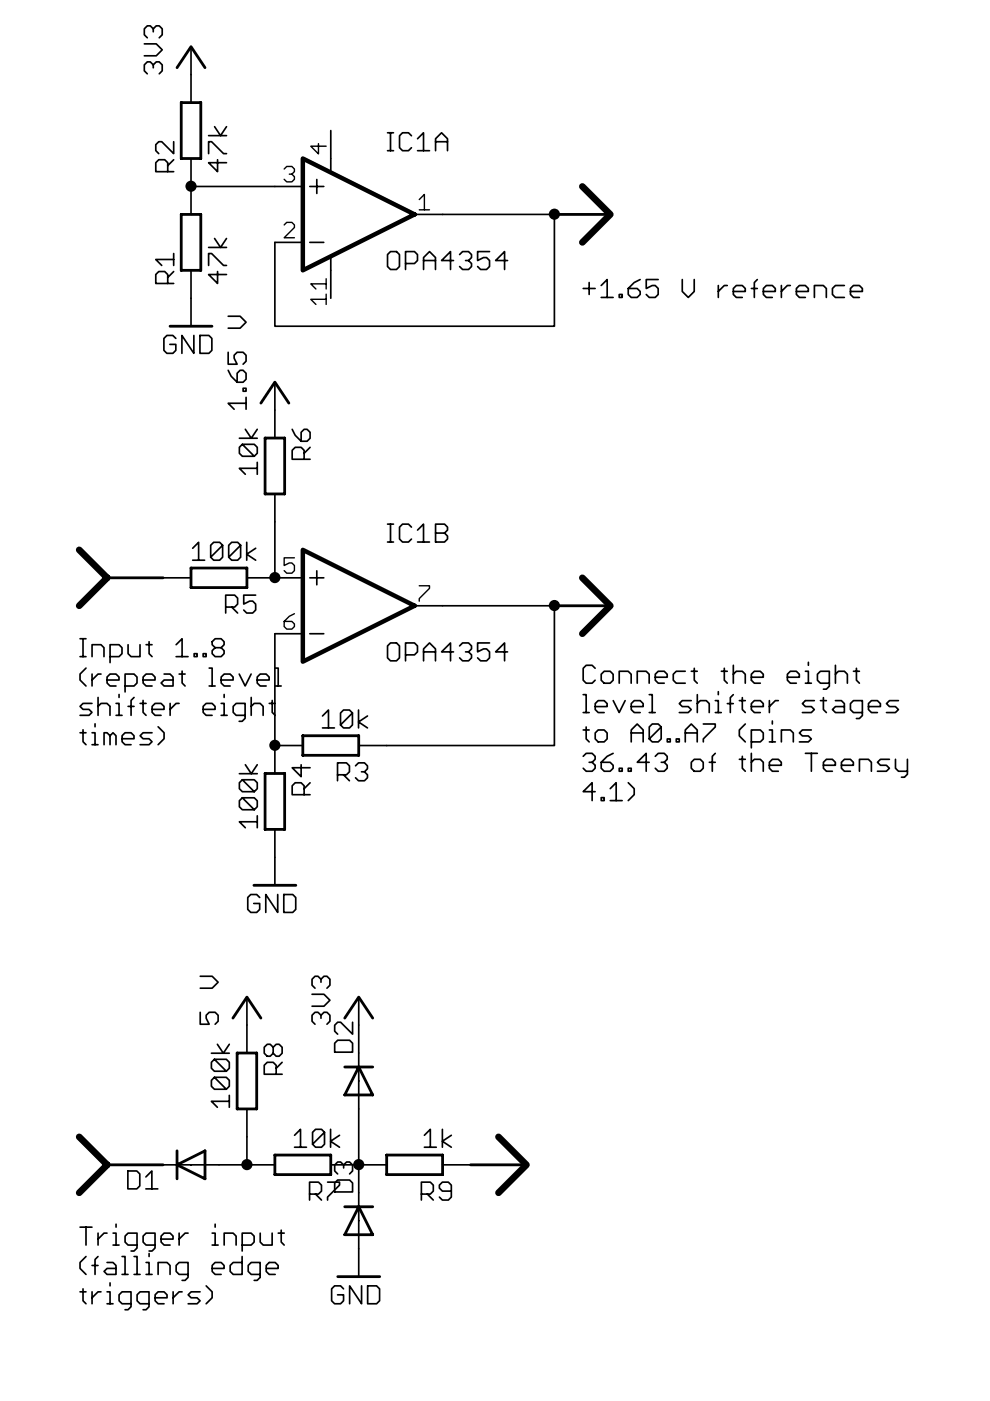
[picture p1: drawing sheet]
<?xml version="1.0" encoding="utf-8"?>
<!DOCTYPE eagle SYSTEM "eagle.dtd">
<eagle version="6.5.0">
<drawing>
<settings>
<setting alwaysvectorfont="no"/>
<setting verticaltext="up"/>
</settings>
<grid distance="0.1" unitdist="inch" unit="inch" style="lines" multiple="1" display="no" altdistance="0.01" altunitdist="inch" altunit="inch"/>
<schematic xreflabel="%F%N/%S.%C%R" xrefpart="/%S.%C%R">
<libraries>
<library name="burr-brown">
<symbols>
<symbol name="OP-AMP+-">
<wire x1="-3.81" y1="3.175" x2="-3.81" y2="1.905" width="0.1524" layer="94"/>
<wire x1="-4.445" y1="2.54" x2="-3.175" y2="2.54" width="0.1524" layer="94"/>
<wire x1="-4.445" y1="-2.54" x2="-3.175" y2="-2.54" width="0.1524" layer="94"/>
<wire x1="-2.54" y1="5.08" x2="-2.54" y2="3.8862" width="0.1524" layer="94"/>
<wire x1="-2.54" y1="-3.9116" x2="-2.54" y2="-5.08" width="0.1524" layer="94"/>
<wire x1="5.08" y1="0" x2="-5.08" y2="5.08" width="0.4064" layer="94"/>
<wire x1="-5.08" y1="5.08" x2="-5.08" y2="-5.08" width="0.4064" layer="94"/>
<wire x1="-5.08" y1="-5.08" x2="5.08" y2="0" width="0.4064" layer="94"/>
<text x="2.54" y="5.715" size="1.778" layer="95">&gt;NAME</text>
<text x="2.54" y="-5.08" size="1.778" layer="96">&gt;VALUE</text>
<text x="-1.27" y="4.445" size="0.8128" layer="93" rot="R90">V+</text>
<text x="-1.27" y="-5.715" size="0.8128" layer="93" rot="R90">V-</text>
<pin name="-IN" x="-7.62" y="-2.54" visible="pad" length="short" direction="in"/>
<pin name="+IN" x="-7.62" y="2.54" visible="pad" length="short" direction="in"/>
<pin name="OUT" x="7.62" y="0" visible="pad" length="short" direction="out" rot="R180"/>
<pin name="V+" x="-2.54" y="7.62" visible="pad" length="short" direction="pwr" rot="R270"/>
<pin name="V-" x="-2.54" y="-7.62" visible="pad" length="short" direction="pwr" rot="R90"/>
</symbol>
<symbol name="OP-AMP">
<wire x1="-3.81" y1="3.175" x2="-3.81" y2="1.905" width="0.1524" layer="94"/>
<wire x1="-4.445" y1="2.54" x2="-3.175" y2="2.54" width="0.1524" layer="94"/>
<wire x1="-4.445" y1="-2.54" x2="-3.175" y2="-2.54" width="0.1524" layer="94"/>
<wire x1="5.08" y1="0" x2="-5.08" y2="5.08" width="0.4064" layer="94"/>
<wire x1="-5.08" y1="5.08" x2="-5.08" y2="-5.08" width="0.4064" layer="94"/>
<wire x1="-5.08" y1="-5.08" x2="5.08" y2="0" width="0.4064" layer="94"/>
<text x="2.54" y="5.715" size="1.778" layer="95">&gt;NAME</text>
<text x="2.54" y="-5.08" size="1.778" layer="96">&gt;VALUE</text>
<pin name="-IN" x="-7.62" y="-2.54" visible="pad" length="short" direction="in"/>
<pin name="+IN" x="-7.62" y="2.54" visible="pad" length="short" direction="in"/>
<pin name="OUT" x="7.62" y="0" visible="pad" length="short" direction="out" rot="R180"/>
</symbol>
</symbols>
<devicesets>
<deviceset name="OPA4234" prefix="IC">
<gates>
<gate name="A" symbol="OP-AMP+-" x="-15.24" y="10.16"/>
<gate name="B" symbol="OP-AMP" x="12.7" y="10.16"/>
<gate name="C" symbol="OP-AMP" x="-15.24" y="-12.7"/>
<gate name="D" symbol="OP-AMP" x="12.7" y="-12.7"/>
</gates>
<devices>
<device name="P" package="DIL14">
<connects>
<connect gate="A" pin="+IN" pad="3"/>
<connect gate="A" pin="-IN" pad="2"/>
<connect gate="A" pin="OUT" pad="1"/>
<connect gate="A" pin="V+" pad="4"/>
<connect gate="A" pin="V-" pad="11"/>
<connect gate="B" pin="+IN" pad="5"/>
<connect gate="B" pin="-IN" pad="6"/>
<connect gate="B" pin="OUT" pad="7"/>
<connect gate="C" pin="+IN" pad="10"/>
<connect gate="C" pin="-IN" pad="9"/>
<connect gate="C" pin="OUT" pad="8"/>
<connect gate="D" pin="+IN" pad="12"/>
<connect gate="D" pin="-IN" pad="13"/>
<connect gate="D" pin="OUT" pad="14"/>
</connects>
<technologies>
<technology name="">
<attribute name="MF" value="" constant="no"/>
<attribute name="MPN" value="" constant="no"/>
<attribute name="OC_FARNELL" value="unknown" constant="no"/>
<attribute name="OC_NEWARK" value="unknown" constant="no"/>
</technology>
</technologies>
</device>
<device name="U" package="SO14">
<connects>
<connect gate="A" pin="+IN" pad="3"/>
<connect gate="A" pin="-IN" pad="2"/>
<connect gate="A" pin="OUT" pad="1"/>
<connect gate="A" pin="V+" pad="4"/>
<connect gate="A" pin="V-" pad="11"/>
<connect gate="B" pin="+IN" pad="5"/>
<connect gate="B" pin="-IN" pad="6"/>
<connect gate="B" pin="OUT" pad="7"/>
<connect gate="C" pin="+IN" pad="10"/>
<connect gate="C" pin="-IN" pad="9"/>
<connect gate="C" pin="OUT" pad="8"/>
<connect gate="D" pin="+IN" pad="12"/>
<connect gate="D" pin="-IN" pad="13"/>
<connect gate="D" pin="OUT" pad="14"/>
</connects>
<technologies>
<technology name="">
<attribute name="MF" value="TEXAS INSTRUMENTS" constant="no"/>
<attribute name="MPN" value="OPA4234U" constant="no"/>
<attribute name="OC_FARNELL" value="1207058" constant="no"/>
<attribute name="OC_NEWARK" value="75C4965" constant="no"/>
</technology>
</technologies>
</device>
</devices>
</deviceset>
</devicesets>
</library>
<library name="analog-computer">
<symbols>
<symbol name="OUTPUT_CONNECTOR_1">
<wire x1="5.08" y1="0" x2="0" y2="0" width="0.254" layer="94"/>
<wire x1="2.54" y1="2.54" x2="5.08" y2="0" width="0.6096" layer="94"/>
<wire x1="5.08" y1="0" x2="2.54" y2="-2.54" width="0.6096" layer="94"/>
<pin name="P$1" x="0" y="0" visible="off" length="point" direction="in"/>
</symbol>
<symbol name="INPUT_CONNECTOR">
<wire x1="0" y1="0" x2="5.08" y2="0" width="0.254" layer="94"/>
<wire x1="5.08" y1="0" x2="7.62" y2="2.54" width="0.6096" layer="94"/>
<wire x1="5.08" y1="0" x2="7.62" y2="-2.54" width="0.6096" layer="94"/>
<pin name="P$1" x="0" y="0" visible="off" length="point" direction="out"/>
</symbol>
</symbols>
<devicesets>
<deviceset name="OUTPUT_CONNECTOR_1">
<gates>
<gate name="G$1" symbol="OUTPUT_CONNECTOR_1" x="0" y="0"/>
</gates>
<devices>
<device name="" package="ONE_O">
<connects>
<connect gate="G$1" pin="P$1" pad="P$1"/>
</connects>
<technologies>
<technology name=""/>
</technologies>
</device>
</devices>
</deviceset>
<deviceset name="INPUT_CONNECTOR">
<gates>
<gate name="G$1" symbol="INPUT_CONNECTOR" x="0" y="0"/>
</gates>
<devices>
<device name="" package="ONE_O">
<connects>
<connect gate="G$1" pin="P$1" pad="P$1"/>
</connects>
<technologies>
<technology name=""/>
</technologies>
</device>
</devices>
</deviceset>
</devicesets>
</library>
<library name="supply1">
<symbols>
<symbol name="GND">
<wire x1="-1.905" y1="0" x2="1.905" y2="0" width="0.254" layer="94"/>
<text x="-2.54" y="-2.54" size="1.778" layer="96">&gt;VALUE</text>
<pin name="GND" x="0" y="2.54" visible="off" length="short" direction="sup" rot="R270"/>
</symbol>
<symbol name="VCC">
<wire x1="1.27" y1="-1.905" x2="0" y2="0" width="0.254" layer="94"/>
<wire x1="0" y1="0" x2="-1.27" y2="-1.905" width="0.254" layer="94"/>
<text x="-2.54" y="-2.54" size="1.778" layer="96" rot="R90">&gt;VALUE</text>
<pin name="VCC" x="0" y="-2.54" visible="off" length="short" direction="sup" rot="R90"/>
</symbol>
</symbols>
<devicesets>
<deviceset name="GND" prefix="GND">
<gates>
<gate name="1" symbol="GND" x="0" y="0"/>
</gates>
<devices>
<device name="">
<technologies>
<technology name=""/>
</technologies>
</device>
</devices>
</deviceset>
<deviceset name="VCC" prefix="P+">
<gates>
<gate name="VCC" symbol="VCC" x="0" y="0"/>
</gates>
<devices>
<device name="">
<technologies>
<technology name=""/>
</technologies>
</device>
</devices>
</deviceset>
</devicesets>
</library>
<library name="rcl">
<symbols>
<symbol name="R-EU">
<wire x1="-2.54" y1="-0.889" x2="2.54" y2="-0.889" width="0.254" layer="94"/>
<wire x1="2.54" y1="0.889" x2="-2.54" y2="0.889" width="0.254" layer="94"/>
<wire x1="2.54" y1="-0.889" x2="2.54" y2="0.889" width="0.254" layer="94"/>
<wire x1="-2.54" y1="-0.889" x2="-2.54" y2="0.889" width="0.254" layer="94"/>
<text x="-3.81" y="1.4986" size="1.778" layer="95">&gt;NAME</text>
<text x="-3.81" y="-3.302" size="1.778" layer="96">&gt;VALUE</text>
<pin name="2" x="5.08" y="0" visible="off" length="short" direction="pas" swaplevel="1" rot="R180"/>
<pin name="1" x="-5.08" y="0" visible="off" length="short" direction="pas" swaplevel="1"/>
</symbol>
</symbols>
<devicesets>
<deviceset name="R-EU_" prefix="R" uservalue="yes">
<gates>
<gate name="G$1" symbol="R-EU" x="0" y="0"/>
</gates>
<devices>
<device name="R0402" package="R0402">
<connects>
<connect gate="G$1" pin="1" pad="1"/>
<connect gate="G$1" pin="2" pad="2"/>
</connects>
<technologies>
<technology name=""/>
</technologies>
</device>
<device name="R0603" package="R0603">
<connects>
<connect gate="G$1" pin="1" pad="1"/>
<connect gate="G$1" pin="2" pad="2"/>
</connects>
<technologies>
<technology name=""/>
</technologies>
</device>
<device name="R0805" package="R0805">
<connects>
<connect gate="G$1" pin="1" pad="1"/>
<connect gate="G$1" pin="2" pad="2"/>
</connects>
<technologies>
<technology name=""/>
</technologies>
</device>
<device name="R0805W" package="R0805W">
<connects>
<connect gate="G$1" pin="1" pad="1"/>
<connect gate="G$1" pin="2" pad="2"/>
</connects>
<technologies>
<technology name=""/>
</technologies>
</device>
<device name="R1005" package="R1005">
<connects>
<connect gate="G$1" pin="1" pad="1"/>
<connect gate="G$1" pin="2" pad="2"/>
</connects>
<technologies>
<technology name=""/>
</technologies>
</device>
<device name="R1206" package="R1206">
<connects>
<connect gate="G$1" pin="1" pad="1"/>
<connect gate="G$1" pin="2" pad="2"/>
</connects>
<technologies>
<technology name=""/>
</technologies>
</device>
<device name="R1206W" package="R1206W">
<connects>
<connect gate="G$1" pin="1" pad="1"/>
<connect gate="G$1" pin="2" pad="2"/>
</connects>
<technologies>
<technology name=""/>
</technologies>
</device>
<device name="R1210" package="R1210">
<connects>
<connect gate="G$1" pin="1" pad="1"/>
<connect gate="G$1" pin="2" pad="2"/>
</connects>
<technologies>
<technology name=""/>
</technologies>
</device>
<device name="R1210W" package="R1210W">
<connects>
<connect gate="G$1" pin="1" pad="1"/>
<connect gate="G$1" pin="2" pad="2"/>
</connects>
<technologies>
<technology name=""/>
</technologies>
</device>
<device name="R2010" package="R2010">
<connects>
<connect gate="G$1" pin="1" pad="1"/>
<connect gate="G$1" pin="2" pad="2"/>
</connects>
<technologies>
<technology name=""/>
</technologies>
</device>
<device name="R2010W" package="R2010W">
<connects>
<connect gate="G$1" pin="1" pad="1"/>
<connect gate="G$1" pin="2" pad="2"/>
</connects>
<technologies>
<technology name=""/>
</technologies>
</device>
<device name="R2012" package="R2012">
<connects>
<connect gate="G$1" pin="1" pad="1"/>
<connect gate="G$1" pin="2" pad="2"/>
</connects>
<technologies>
<technology name=""/>
</technologies>
</device>
<device name="R2012W" package="R2012W">
<connects>
<connect gate="G$1" pin="1" pad="1"/>
<connect gate="G$1" pin="2" pad="2"/>
</connects>
<technologies>
<technology name=""/>
</technologies>
</device>
<device name="R2512" package="R2512">
<connects>
<connect gate="G$1" pin="1" pad="1"/>
<connect gate="G$1" pin="2" pad="2"/>
</connects>
<technologies>
<technology name=""/>
</technologies>
</device>
<device name="R2512W" package="R2512W">
<connects>
<connect gate="G$1" pin="1" pad="1"/>
<connect gate="G$1" pin="2" pad="2"/>
</connects>
<technologies>
<technology name=""/>
</technologies>
</device>
<device name="R3216" package="R3216">
<connects>
<connect gate="G$1" pin="1" pad="1"/>
<connect gate="G$1" pin="2" pad="2"/>
</connects>
<technologies>
<technology name=""/>
</technologies>
</device>
<device name="R3216W" package="R3216W">
<connects>
<connect gate="G$1" pin="1" pad="1"/>
<connect gate="G$1" pin="2" pad="2"/>
</connects>
<technologies>
<technology name=""/>
</technologies>
</device>
<device name="R3225" package="R3225">
<connects>
<connect gate="G$1" pin="1" pad="1"/>
<connect gate="G$1" pin="2" pad="2"/>
</connects>
<technologies>
<technology name=""/>
</technologies>
</device>
<device name="R3225W" package="R3225W">
<connects>
<connect gate="G$1" pin="1" pad="1"/>
<connect gate="G$1" pin="2" pad="2"/>
</connects>
<technologies>
<technology name=""/>
</technologies>
</device>
<device name="R5025" package="R5025">
<connects>
<connect gate="G$1" pin="1" pad="1"/>
<connect gate="G$1" pin="2" pad="2"/>
</connects>
<technologies>
<technology name=""/>
</technologies>
</device>
<device name="R5025W" package="R5025W">
<connects>
<connect gate="G$1" pin="1" pad="1"/>
<connect gate="G$1" pin="2" pad="2"/>
</connects>
<technologies>
<technology name=""/>
</technologies>
</device>
<device name="R6332" package="R6332">
<connects>
<connect gate="G$1" pin="1" pad="1"/>
<connect gate="G$1" pin="2" pad="2"/>
</connects>
<technologies>
<technology name=""/>
</technologies>
</device>
<device name="R6332W" package="R6332W">
<connects>
<connect gate="G$1" pin="1" pad="1"/>
<connect gate="G$1" pin="2" pad="2"/>
</connects>
<technologies>
<technology name=""/>
</technologies>
</device>
<device name="M0805" package="M0805">
<connects>
<connect gate="G$1" pin="1" pad="1"/>
<connect gate="G$1" pin="2" pad="2"/>
</connects>
<technologies>
<technology name=""/>
</technologies>
</device>
<device name="M1206" package="M1206">
<connects>
<connect gate="G$1" pin="1" pad="1"/>
<connect gate="G$1" pin="2" pad="2"/>
</connects>
<technologies>
<technology name=""/>
</technologies>
</device>
<device name="M1406" package="M1406">
<connects>
<connect gate="G$1" pin="1" pad="1"/>
<connect gate="G$1" pin="2" pad="2"/>
</connects>
<technologies>
<technology name=""/>
</technologies>
</device>
<device name="M2012" package="M2012">
<connects>
<connect gate="G$1" pin="1" pad="1"/>
<connect gate="G$1" pin="2" pad="2"/>
</connects>
<technologies>
<technology name=""/>
</technologies>
</device>
<device name="M2309" package="M2309">
<connects>
<connect gate="G$1" pin="1" pad="1"/>
<connect gate="G$1" pin="2" pad="2"/>
</connects>
<technologies>
<technology name=""/>
</technologies>
</device>
<device name="M3216" package="M3216">
<connects>
<connect gate="G$1" pin="1" pad="1"/>
<connect gate="G$1" pin="2" pad="2"/>
</connects>
<technologies>
<technology name=""/>
</technologies>
</device>
<device name="M3516" package="M3516">
<connects>
<connect gate="G$1" pin="1" pad="1"/>
<connect gate="G$1" pin="2" pad="2"/>
</connects>
<technologies>
<technology name=""/>
</technologies>
</device>
<device name="M5923" package="M5923">
<connects>
<connect gate="G$1" pin="1" pad="1"/>
<connect gate="G$1" pin="2" pad="2"/>
</connects>
<technologies>
<technology name=""/>
</technologies>
</device>
<device name="0204/5" package="0204/5">
<connects>
<connect gate="G$1" pin="1" pad="1"/>
<connect gate="G$1" pin="2" pad="2"/>
</connects>
<technologies>
<technology name=""/>
</technologies>
</device>
<device name="0204/7" package="0204/7">
<connects>
<connect gate="G$1" pin="1" pad="1"/>
<connect gate="G$1" pin="2" pad="2"/>
</connects>
<technologies>
<technology name=""/>
</technologies>
</device>
<device name="0204/2V" package="0204V">
<connects>
<connect gate="G$1" pin="1" pad="1"/>
<connect gate="G$1" pin="2" pad="2"/>
</connects>
<technologies>
<technology name=""/>
</technologies>
</device>
<device name="0207/10" package="0207/10">
<connects>
<connect gate="G$1" pin="1" pad="1"/>
<connect gate="G$1" pin="2" pad="2"/>
</connects>
<technologies>
<technology name=""/>
</technologies>
</device>
<device name="0207/12" package="0207/12">
<connects>
<connect gate="G$1" pin="1" pad="1"/>
<connect gate="G$1" pin="2" pad="2"/>
</connects>
<technologies>
<technology name=""/>
</technologies>
</device>
<device name="0207/15" package="0207/15">
<connects>
<connect gate="G$1" pin="1" pad="1"/>
<connect gate="G$1" pin="2" pad="2"/>
</connects>
<technologies>
<technology name=""/>
</technologies>
</device>
<device name="0207/2V" package="0207/2V">
<connects>
<connect gate="G$1" pin="1" pad="1"/>
<connect gate="G$1" pin="2" pad="2"/>
</connects>
<technologies>
<technology name=""/>
</technologies>
</device>
<device name="0207/5V" package="0207/5V">
<connects>
<connect gate="G$1" pin="1" pad="1"/>
<connect gate="G$1" pin="2" pad="2"/>
</connects>
<technologies>
<technology name=""/>
</technologies>
</device>
<device name="0207/7" package="0207/7">
<connects>
<connect gate="G$1" pin="1" pad="1"/>
<connect gate="G$1" pin="2" pad="2"/>
</connects>
<technologies>
<technology name=""/>
</technologies>
</device>
<device name="0309/10" package="0309/10">
<connects>
<connect gate="G$1" pin="1" pad="1"/>
<connect gate="G$1" pin="2" pad="2"/>
</connects>
<technologies>
<technology name=""/>
</technologies>
</device>
<device name="0309/12" package="0309/12">
<connects>
<connect gate="G$1" pin="1" pad="1"/>
<connect gate="G$1" pin="2" pad="2"/>
</connects>
<technologies>
<technology name=""/>
</technologies>
</device>
<device name="0309/V" package="0309V">
<connects>
<connect gate="G$1" pin="1" pad="1"/>
<connect gate="G$1" pin="2" pad="2"/>
</connects>
<technologies>
<technology name=""/>
</technologies>
</device>
<device name="0411/12" package="0411/12">
<connects>
<connect gate="G$1" pin="1" pad="1"/>
<connect gate="G$1" pin="2" pad="2"/>
</connects>
<technologies>
<technology name=""/>
</technologies>
</device>
<device name="0411/15" package="0411/15">
<connects>
<connect gate="G$1" pin="1" pad="1"/>
<connect gate="G$1" pin="2" pad="2"/>
</connects>
<technologies>
<technology name=""/>
</technologies>
</device>
<device name="0411/3V" package="0411V">
<connects>
<connect gate="G$1" pin="1" pad="1"/>
<connect gate="G$1" pin="2" pad="2"/>
</connects>
<technologies>
<technology name=""/>
</technologies>
</device>
<device name="0414/15" package="0414/15">
<connects>
<connect gate="G$1" pin="1" pad="1"/>
<connect gate="G$1" pin="2" pad="2"/>
</connects>
<technologies>
<technology name=""/>
</technologies>
</device>
<device name="0414/5V" package="0414V">
<connects>
<connect gate="G$1" pin="1" pad="1"/>
<connect gate="G$1" pin="2" pad="2"/>
</connects>
<technologies>
<technology name=""/>
</technologies>
</device>
<device name="0617/17" package="0617/17">
<connects>
<connect gate="G$1" pin="1" pad="1"/>
<connect gate="G$1" pin="2" pad="2"/>
</connects>
<technologies>
<technology name=""/>
</technologies>
</device>
<device name="0617/22" package="0617/22">
<connects>
<connect gate="G$1" pin="1" pad="1"/>
<connect gate="G$1" pin="2" pad="2"/>
</connects>
<technologies>
<technology name=""/>
</technologies>
</device>
<device name="0617/5V" package="0617V">
<connects>
<connect gate="G$1" pin="1" pad="1"/>
<connect gate="G$1" pin="2" pad="2"/>
</connects>
<technologies>
<technology name=""/>
</technologies>
</device>
<device name="0922/22" package="0922/22">
<connects>
<connect gate="G$1" pin="1" pad="1"/>
<connect gate="G$1" pin="2" pad="2"/>
</connects>
<technologies>
<technology name=""/>
</technologies>
</device>
<device name="0613/5V" package="P0613V">
<connects>
<connect gate="G$1" pin="1" pad="1"/>
<connect gate="G$1" pin="2" pad="2"/>
</connects>
<technologies>
<technology name=""/>
</technologies>
</device>
<device name="0613/15" package="P0613/15">
<connects>
<connect gate="G$1" pin="1" pad="1"/>
<connect gate="G$1" pin="2" pad="2"/>
</connects>
<technologies>
<technology name=""/>
</technologies>
</device>
<device name="0817/22" package="P0817/22">
<connects>
<connect gate="G$1" pin="1" pad="1"/>
<connect gate="G$1" pin="2" pad="2"/>
</connects>
<technologies>
<technology name=""/>
</technologies>
</device>
<device name="0817/7V" package="P0817V">
<connects>
<connect gate="G$1" pin="1" pad="1"/>
<connect gate="G$1" pin="2" pad="2"/>
</connects>
<technologies>
<technology name=""/>
</technologies>
</device>
<device name="V234/12" package="V234/12">
<connects>
<connect gate="G$1" pin="1" pad="1"/>
<connect gate="G$1" pin="2" pad="2"/>
</connects>
<technologies>
<technology name=""/>
</technologies>
</device>
<device name="V235/17" package="V235/17">
<connects>
<connect gate="G$1" pin="1" pad="1"/>
<connect gate="G$1" pin="2" pad="2"/>
</connects>
<technologies>
<technology name=""/>
</technologies>
</device>
<device name="V526-0" package="V526-0">
<connects>
<connect gate="G$1" pin="1" pad="1"/>
<connect gate="G$1" pin="2" pad="2"/>
</connects>
<technologies>
<technology name=""/>
</technologies>
</device>
<device name="MELF0102R" package="MINI_MELF-0102R">
<connects>
<connect gate="G$1" pin="1" pad="1"/>
<connect gate="G$1" pin="2" pad="2"/>
</connects>
<technologies>
<technology name=""/>
</technologies>
</device>
<device name="MELF0102W" package="MINI_MELF-0102W">
<connects>
<connect gate="G$1" pin="1" pad="1"/>
<connect gate="G$1" pin="2" pad="2"/>
</connects>
<technologies>
<technology name=""/>
</technologies>
</device>
<device name="MELF0204R" package="MINI_MELF-0204R">
<connects>
<connect gate="G$1" pin="1" pad="1"/>
<connect gate="G$1" pin="2" pad="2"/>
</connects>
<technologies>
<technology name=""/>
</technologies>
</device>
<device name="MELF0204W" package="MINI_MELF-0204W">
<connects>
<connect gate="G$1" pin="1" pad="1"/>
<connect gate="G$1" pin="2" pad="2"/>
</connects>
<technologies>
<technology name=""/>
</technologies>
</device>
<device name="MELF0207R" package="MINI_MELF-0207R">
<connects>
<connect gate="G$1" pin="1" pad="1"/>
<connect gate="G$1" pin="2" pad="2"/>
</connects>
<technologies>
<technology name=""/>
</technologies>
</device>
<device name="MELF0207W" package="MINI_MELF-0207W">
<connects>
<connect gate="G$1" pin="1" pad="1"/>
<connect gate="G$1" pin="2" pad="2"/>
</connects>
<technologies>
<technology name=""/>
</technologies>
</device>
<device name="0922V" package="0922V">
<connects>
<connect gate="G$1" pin="1" pad="1"/>
<connect gate="G$1" pin="2" pad="2"/>
</connects>
<technologies>
<technology name=""/>
</technologies>
</device>
<device name="RDH/15" package="RDH/15">
<connects>
<connect gate="G$1" pin="1" pad="1"/>
<connect gate="G$1" pin="2" pad="2"/>
</connects>
<technologies>
<technology name=""/>
</technologies>
</device>
<device name="MELF0102AX" package="MINI_MELF-0102AX">
<connects>
<connect gate="G$1" pin="1" pad="1"/>
<connect gate="G$1" pin="2" pad="2"/>
</connects>
<technologies>
<technology name=""/>
</technologies>
</device>
<device name="R0201" package="R0201">
<connects>
<connect gate="G$1" pin="1" pad="1"/>
<connect gate="G$1" pin="2" pad="2"/>
</connects>
<technologies>
<technology name=""/>
</technologies>
</device>
<device name="VTA52" package="VTA52">
<connects>
<connect gate="G$1" pin="1" pad="1"/>
<connect gate="G$1" pin="2" pad="2"/>
</connects>
<technologies>
<technology name=""/>
</technologies>
</device>
<device name="VTA53" package="VTA53">
<connects>
<connect gate="G$1" pin="1" pad="1"/>
<connect gate="G$1" pin="2" pad="2"/>
</connects>
<technologies>
<technology name=""/>
</technologies>
</device>
<device name="VTA54" package="VTA54">
<connects>
<connect gate="G$1" pin="1" pad="1"/>
<connect gate="G$1" pin="2" pad="2"/>
</connects>
<technologies>
<technology name=""/>
</technologies>
</device>
<device name="VTA55" package="VTA55">
<connects>
<connect gate="G$1" pin="1" pad="1"/>
<connect gate="G$1" pin="2" pad="2"/>
</connects>
<technologies>
<technology name=""/>
</technologies>
</device>
<device name="VTA56" package="VTA56">
<connects>
<connect gate="G$1" pin="1" pad="1"/>
<connect gate="G$1" pin="2" pad="2"/>
</connects>
<technologies>
<technology name=""/>
</technologies>
</device>
<device name="VMTA55" package="VMTA55">
<connects>
<connect gate="G$1" pin="1" pad="1"/>
<connect gate="G$1" pin="2" pad="2"/>
</connects>
<technologies>
<technology name=""/>
</technologies>
</device>
<device name="VMTB60" package="VMTB60">
<connects>
<connect gate="G$1" pin="1" pad="1"/>
<connect gate="G$1" pin="2" pad="2"/>
</connects>
<technologies>
<technology name=""/>
</technologies>
</device>
<device name="R4527" package="R4527">
<connects>
<connect gate="G$1" pin="1" pad="1"/>
<connect gate="G$1" pin="2" pad="2"/>
</connects>
<technologies>
<technology name=""/>
</technologies>
</device>
<device name="WSC0001" package="WSC0001">
<connects>
<connect gate="G$1" pin="1" pad="1"/>
<connect gate="G$1" pin="2" pad="2"/>
</connects>
<technologies>
<technology name=""/>
</technologies>
</device>
<device name="WSC0002" package="WSC0002">
<connects>
<connect gate="G$1" pin="1" pad="1"/>
<connect gate="G$1" pin="2" pad="2"/>
</connects>
<technologies>
<technology name=""/>
</technologies>
</device>
<device name="WSC01/2" package="WSC01/2">
<connects>
<connect gate="G$1" pin="1" pad="1"/>
<connect gate="G$1" pin="2" pad="2"/>
</connects>
<technologies>
<technology name=""/>
</technologies>
</device>
<device name="WSC2515" package="WSC2515">
<connects>
<connect gate="G$1" pin="1" pad="1"/>
<connect gate="G$1" pin="2" pad="2"/>
</connects>
<technologies>
<technology name=""/>
</technologies>
</device>
<device name="WSC4527" package="WSC4527">
<connects>
<connect gate="G$1" pin="1" pad="1"/>
<connect gate="G$1" pin="2" pad="2"/>
</connects>
<technologies>
<technology name=""/>
</technologies>
</device>
<device name="WSC6927" package="WSC6927">
<connects>
<connect gate="G$1" pin="1" pad="1"/>
<connect gate="G$1" pin="2" pad="2"/>
</connects>
<technologies>
<technology name=""/>
</technologies>
</device>
<device name="R1218" package="R1218">
<connects>
<connect gate="G$1" pin="1" pad="1"/>
<connect gate="G$1" pin="2" pad="2"/>
</connects>
<technologies>
<technology name=""/>
</technologies>
</device>
<device name="1812X7R" package="1812X7R">
<connects>
<connect gate="G$1" pin="1" pad="1"/>
<connect gate="G$1" pin="2" pad="2"/>
</connects>
<technologies>
<technology name=""/>
</technologies>
</device>
</devices>
</deviceset>
</devicesets>
</library>
<library name="diode">
<symbols>
<symbol name="D">
<wire x1="-1.27" y1="-1.27" x2="1.27" y2="0" width="0.254" layer="94"/>
<wire x1="1.27" y1="0" x2="-1.27" y2="1.27" width="0.254" layer="94"/>
<wire x1="1.27" y1="1.27" x2="1.27" y2="0" width="0.254" layer="94"/>
<wire x1="-1.27" y1="1.27" x2="-1.27" y2="-1.27" width="0.254" layer="94"/>
<wire x1="1.27" y1="0" x2="1.27" y2="-1.27" width="0.254" layer="94"/>
<text x="2.54" y="0.4826" size="1.778" layer="95">&gt;NAME</text>
<text x="2.54" y="-2.3114" size="1.778" layer="96">&gt;VALUE</text>
<pin name="A" x="-2.54" y="0" visible="off" length="short" direction="pas"/>
<pin name="C" x="2.54" y="0" visible="off" length="short" direction="pas" rot="R180"/>
</symbol>
</symbols>
<devicesets>
<deviceset name="1N4148" prefix="D">
<gates>
<gate name="G$1" symbol="D" x="0" y="0"/>
</gates>
<devices>
<device name="DO35-10" package="DO35-10">
<connects>
<connect gate="G$1" pin="A" pad="A"/>
<connect gate="G$1" pin="C" pad="C"/>
</connects>
<technologies>
<technology name=""/>
</technologies>
</device>
<device name="DO35-7" package="DO35-7">
<connects>
<connect gate="G$1" pin="A" pad="A"/>
<connect gate="G$1" pin="C" pad="C"/>
</connects>
<technologies>
<technology name=""/>
</technologies>
</device>
</devices>
</deviceset>
</devicesets>
</library>
</libraries>
<attributes>
</attributes>
<variantdefs>
</variantdefs>
<classes>
<class number="0" name="default" width="0" drill="0">
</class>
</classes>
<parts>
<part name="IC1" library="burr-brown" deviceset="OPA4234" device="U" value="OPA4354"/>
<part name="U$1" library="analog-computer" deviceset="OUTPUT_CONNECTOR_1" device=""/>
<part name="GND1" library="supply1" deviceset="GND" device=""/>
<part name="P+1" library="supply1" deviceset="VCC" device="" value="3V3"/>
<part name="U$2" library="analog-computer" deviceset="OUTPUT_CONNECTOR_1" device=""/>
<part name="R2" library="rcl" deviceset="R-EU_" device="0204/2V" value="47k"/>
<part name="R1" library="rcl" deviceset="R-EU_" device="0204/2V" value="47k"/>
<part name="R3" library="rcl" deviceset="R-EU_" device="0204/2V" value="10k"/>
<part name="R4" library="rcl" deviceset="R-EU_" device="0204/2V" value="100k"/>
<part name="GND2" library="supply1" deviceset="GND" device=""/>
<part name="R5" library="rcl" deviceset="R-EU_" device="0204/2V" value="100k"/>
<part name="R6" library="rcl" deviceset="R-EU_" device="0204/2V" value="10k"/>
<part name="P+2" library="supply1" deviceset="VCC" device="" value="1.65 V"/>
<part name="U$3" library="analog-computer" deviceset="INPUT_CONNECTOR" device=""/>
<part name="U$4" library="analog-computer" deviceset="INPUT_CONNECTOR" device=""/>
<part name="D1" library="diode" deviceset="1N4148" device="DO35-7" value=""/>
<part name="R7" library="rcl" deviceset="R-EU_" device="0204/2V" value="10k"/>
<part name="R8" library="rcl" deviceset="R-EU_" device="0204/2V" value="100k"/>
<part name="P+3" library="supply1" deviceset="VCC" device="" value="5 V"/>
<part name="D2" library="diode" deviceset="1N4148" device="DO35-7" value=""/>
<part name="D3" library="diode" deviceset="1N4148" device="DO35-7" value=""/>
<part name="GND3" library="supply1" deviceset="GND" device=""/>
<part name="P+4" library="supply1" deviceset="VCC" device="" value="3V3"/>
<part name="R9" library="rcl" deviceset="R-EU_" device="0204/2V" value="1k"/>
<part name="U$5" library="analog-computer" deviceset="OUTPUT_CONNECTOR_1" device=""/>
</parts>
<sheets>
<sheet>
<plain>
<text x="48.26" y="68.58" size="1.778" layer="91">+1.65 V reference</text>
<text x="2.54" y="27.94" size="1.778" layer="91">Input 1..8
(repeat level
shifter eight
times)</text>
<text x="2.54" y="-22.86" size="1.778" layer="91">Trigger input
(falling edge
triggers)</text>
<text x="48.26" y="22.86" size="1.778" layer="91">Connect the eight 
level shifter stages
to A0..A7 (pins
36..43 of the Teensy 
4.1)</text>
</plain>
<instances>
<instance part="IC1" gate="A" x="27.94" y="76.2"/>
<instance part="IC1" gate="B" x="27.94" y="40.64"/>
<instance part="U$1" gate="G$1" x="45.72" y="76.2"/>
<instance part="GND1" gate="1" x="12.7" y="66.04"/>
<instance part="P+1" gate="VCC" x="12.7" y="91.44"/>
<instance part="U$2" gate="G$1" x="45.72" y="40.64"/>
<instance part="R2" gate="G$1" x="12.7" y="83.82" rot="R90"/>
<instance part="R1" gate="G$1" x="12.7" y="73.66" rot="R90"/>
<instance part="R3" gate="G$1" x="25.4" y="27.94" rot="R180"/>
<instance part="R4" gate="G$1" x="20.32" y="22.86" rot="R270"/>
<instance part="GND2" gate="1" x="20.32" y="15.24"/>
<instance part="R5" gate="G$1" x="15.24" y="43.18" rot="R180"/>
<instance part="R6" gate="G$1" x="20.32" y="53.34" rot="R270"/>
<instance part="P+2" gate="VCC" x="20.32" y="60.96"/>
<instance part="U$3" gate="G$1" x="10.16" y="43.18" rot="R180"/>
<instance part="U$4" gate="G$1" x="10.16" y="-10.16" rot="R180"/>
<instance part="D1" gate="G$1" x="12.7" y="-10.16" rot="R180"/>
<instance part="R7" gate="G$1" x="22.86" y="-10.16" rot="R180"/>
<instance part="R8" gate="G$1" x="17.78" y="-2.54" rot="R270"/>
<instance part="P+3" gate="VCC" x="17.78" y="5.08"/>
<instance part="D2" gate="G$1" x="27.94" y="-2.54" rot="R90"/>
<instance part="D3" gate="G$1" x="27.94" y="-15.24" rot="R90"/>
<instance part="GND3" gate="1" x="27.94" y="-20.32"/>
<instance part="P+4" gate="VCC" x="27.94" y="5.08"/>
<instance part="R9" gate="G$1" x="33.02" y="-10.16" rot="R180"/>
<instance part="U$5" gate="G$1" x="38.1" y="-10.16"/>
</instances>
<busses>
</busses>
<nets>
<net name="N$1" class="0">
<segment>
<pinref part="IC1" gate="A" pin="OUT"/>
<pinref part="U$1" gate="G$1" pin="P$1"/>
<wire x1="35.56" y1="76.2" x2="45.72" y2="76.2" width="0.1524" layer="91"/>
<wire x1="45.72" y1="76.2" x2="45.72" y2="66.04" width="0.1524" layer="91"/>
<pinref part="IC1" gate="A" pin="-IN"/>
<wire x1="45.72" y1="66.04" x2="20.32" y2="66.04" width="0.1524" layer="91"/>
<wire x1="20.32" y1="66.04" x2="20.32" y2="73.66" width="0.1524" layer="91"/>
<junction x="45.72" y="76.2"/>
</segment>
</net>
<net name="N$2" class="0">
<segment>
<pinref part="IC1" gate="A" pin="+IN"/>
<wire x1="12.7" y1="78.74" x2="20.32" y2="78.74" width="0.1524" layer="91"/>
<pinref part="R2" gate="G$1" pin="1"/>
<pinref part="R1" gate="G$1" pin="2"/>
<junction x="12.7" y="78.74"/>
</segment>
</net>
<net name="N$4" class="0">
<segment>
<pinref part="IC1" gate="B" pin="OUT"/>
<pinref part="U$2" gate="G$1" pin="P$1"/>
<wire x1="35.56" y1="40.64" x2="45.72" y2="40.64" width="0.1524" layer="91"/>
<pinref part="R3" gate="G$1" pin="1"/>
<wire x1="30.48" y1="27.94" x2="45.72" y2="27.94" width="0.1524" layer="91"/>
<wire x1="45.72" y1="27.94" x2="45.72" y2="40.64" width="0.1524" layer="91"/>
<junction x="45.72" y="40.64"/>
</segment>
</net>
<net name="VCC" class="0">
<segment>
<pinref part="P+1" gate="VCC" pin="VCC"/>
<pinref part="R2" gate="G$1" pin="2"/>
</segment>
<segment>
<pinref part="R6" gate="G$1" pin="1"/>
<pinref part="P+2" gate="VCC" pin="VCC"/>
</segment>
<segment>
<pinref part="R8" gate="G$1" pin="1"/>
<pinref part="P+3" gate="VCC" pin="VCC"/>
</segment>
<segment>
<pinref part="P+4" gate="VCC" pin="VCC"/>
<pinref part="D2" gate="G$1" pin="C"/>
<wire x1="27.94" y1="2.54" x2="27.94" y2="0" width="0.1524" layer="91"/>
</segment>
</net>
<net name="GND" class="0">
<segment>
<pinref part="GND1" gate="1" pin="GND"/>
<pinref part="R1" gate="G$1" pin="1"/>
</segment>
<segment>
<pinref part="R4" gate="G$1" pin="2"/>
<pinref part="GND2" gate="1" pin="GND"/>
</segment>
<segment>
<pinref part="D3" gate="G$1" pin="A"/>
<pinref part="GND3" gate="1" pin="GND"/>
</segment>
</net>
<net name="N$3" class="0">
<segment>
<pinref part="IC1" gate="B" pin="-IN"/>
<pinref part="R3" gate="G$1" pin="2"/>
<wire x1="20.32" y1="38.1" x2="20.32" y2="27.94" width="0.1524" layer="91"/>
<pinref part="R4" gate="G$1" pin="1"/>
<junction x="20.32" y="27.94"/>
</segment>
</net>
<net name="N$5" class="0">
<segment>
<pinref part="IC1" gate="B" pin="+IN"/>
<pinref part="R5" gate="G$1" pin="1"/>
<pinref part="R6" gate="G$1" pin="2"/>
<wire x1="20.32" y1="48.26" x2="20.32" y2="43.18" width="0.1524" layer="91"/>
<junction x="20.32" y="43.18"/>
</segment>
</net>
<net name="N$6" class="0">
<segment>
<pinref part="R5" gate="G$1" pin="2"/>
<pinref part="U$3" gate="G$1" pin="P$1"/>
</segment>
</net>
<net name="N$7" class="0">
<segment>
<pinref part="U$4" gate="G$1" pin="P$1"/>
<pinref part="D1" gate="G$1" pin="C"/>
</segment>
</net>
<net name="N$8" class="0">
<segment>
<pinref part="D1" gate="G$1" pin="A"/>
<pinref part="R7" gate="G$1" pin="2"/>
<wire x1="17.78" y1="-10.16" x2="15.24" y2="-10.16" width="0.1524" layer="91"/>
<pinref part="R8" gate="G$1" pin="2"/>
<wire x1="17.78" y1="-7.62" x2="17.78" y2="-10.16" width="0.1524" layer="91"/>
<junction x="17.78" y="-10.16"/>
</segment>
</net>
<net name="N$9" class="0">
<segment>
<pinref part="D2" gate="G$1" pin="A"/>
<pinref part="R7" gate="G$1" pin="1"/>
<wire x1="27.94" y1="-5.08" x2="27.94" y2="-10.16" width="0.1524" layer="91"/>
<pinref part="D3" gate="G$1" pin="C"/>
<wire x1="27.94" y1="-10.16" x2="27.94" y2="-12.7" width="0.1524" layer="91"/>
<pinref part="R9" gate="G$1" pin="2"/>
<junction x="27.94" y="-10.16"/>
</segment>
</net>
<net name="N$10" class="0">
<segment>
<pinref part="R9" gate="G$1" pin="1"/>
<pinref part="U$5" gate="G$1" pin="P$1"/>
</segment>
</net>
</nets>
</sheet>
</sheets>
</schematic>
</drawing>
<compatibility>
<note version="6.3" minversion="6.2.2" severity="warning">
Since Version 6.2.2 text objects can contain more than one line,
which will not be processed correctly with this version.
</note>
</compatibility>
</eagle>
